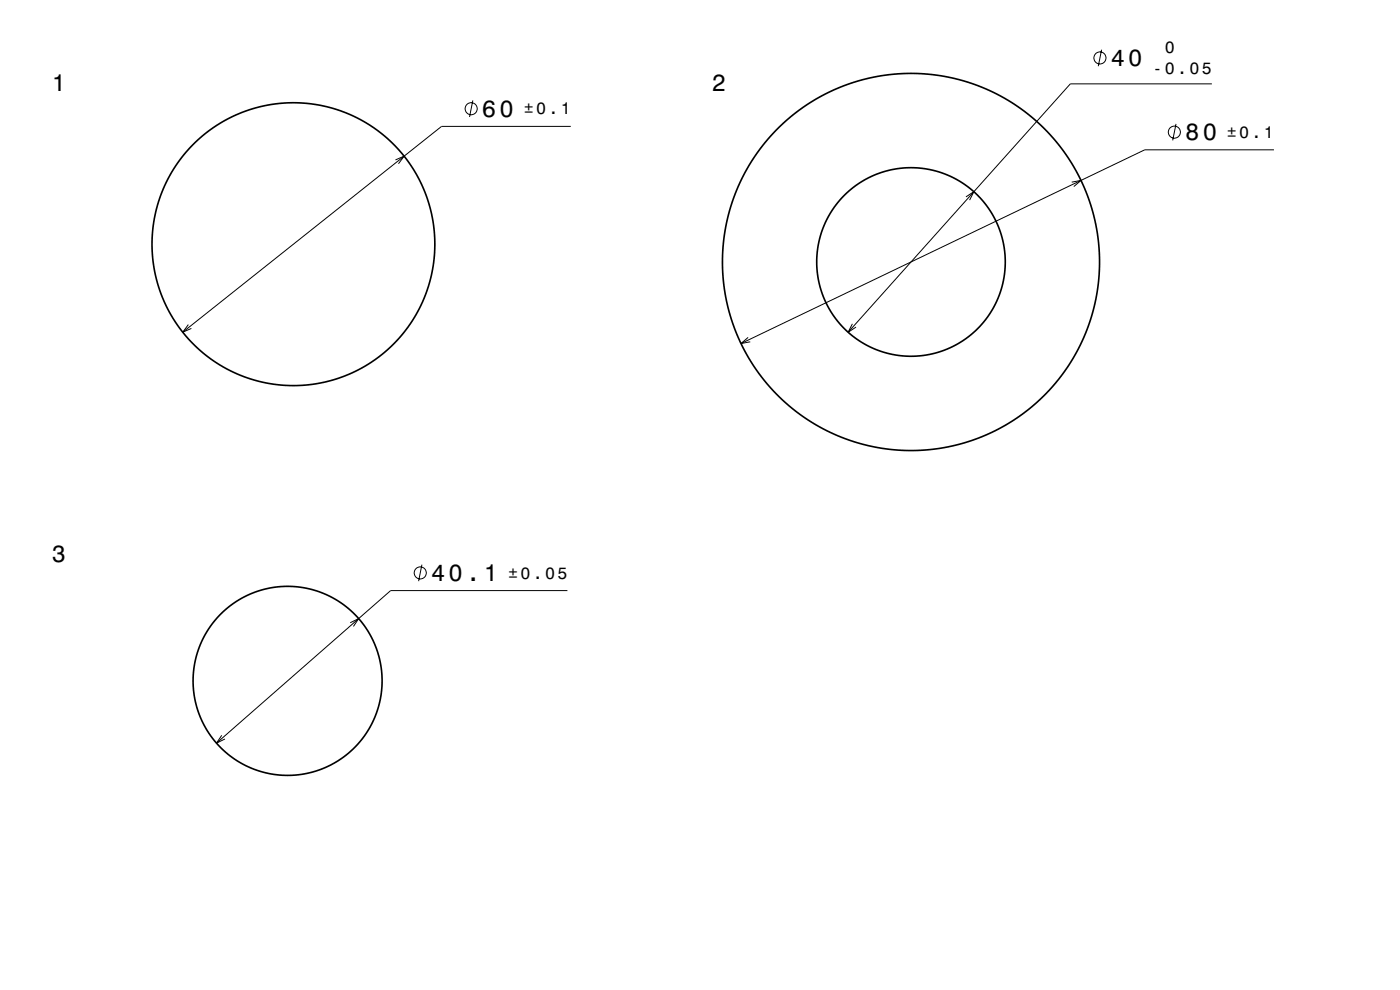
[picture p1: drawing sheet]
<svg xmlns="http://www.w3.org/2000/svg" width="297mm" height="210mm" viewBox="0 0 297 210" stroke-linecap="round" stroke-linejoin="round" font-family="sans-serif">
<g fill="none" stroke="#000" stroke-width=".35">
<circle cx="62.2" cy="51.8" r="30"/>
<circle cx="193.3" cy="55.6" r="40"/>
<circle cx="193.3" cy="55.6" r="20"/>
<circle cx="61" cy="144.4" r="20"/>
</g>
<path d="M0 0h297v210h-297" fill="none" stroke="#fff" stroke-width=".21"/>
<g fill="none" stroke="#000" stroke-width=".21">
<path d="M233.7 10.5l-.7 3.5M257.1 17.8h-30l-47.2 52.7M83.9 33.9l1.8-.8-1.2 1.6M100.3 21.3l-.7 3.5M121.1 26.8h-27.4l-54.9 43.7M227.4 38.6l1.9-.3-1.5 1.3M249.5 26.3l-.7 3.5M270.3 31.8h-27.5l-85.6 41.1M204.9 41.8l1.7-1.1-.9 1.7M40 68.9l-1.2 1.6 1.8-.8M158.7 71.6l-1.5 1.3 2-.4M180.8 68.7l-.9 1.8 1.7-1.1"/>
<path d="M89.5 119.8l-.7 3.5M74.3 132.1l1.8-.9-1.1 1.7M120.4 125.3h-37.5l-37 32.3M47 156l-1.1 1.6 1.8-.8"/>
<circle cx="233.3" cy="12.3" r="1.28"/>
<circle cx="100" cy="23.1" r="1.28"/>
<circle cx="249.1" cy="28" r="1.28"/>
<circle cx="89.2" cy="121.5" r="1.28"/>
</g>
<g font-size="5">
<text x="235.6" y="14">40</text>
<text x="11" y="19.3">1</text>
<text x="151" y="19.3">2</text>
<text x="102.2" y="24.8">60</text>
<text x="251.4" y="29.8">80</text>
<text x="11" y="119.3">3</text>
<text x="91.4" y="123.3">40.1</text>
</g>
<g font-size="3.5">
<text x="247.1" y="11.2">0</text>
<text x="244.5" y="15.8">-0.05</text>
<text x="111.1" y="24.3">±0.1</text>
<text x="260.3" y="29.3">±0.1</text>
<text x="107.8" y="122.8">±0.05</text>
</g>
</svg>
